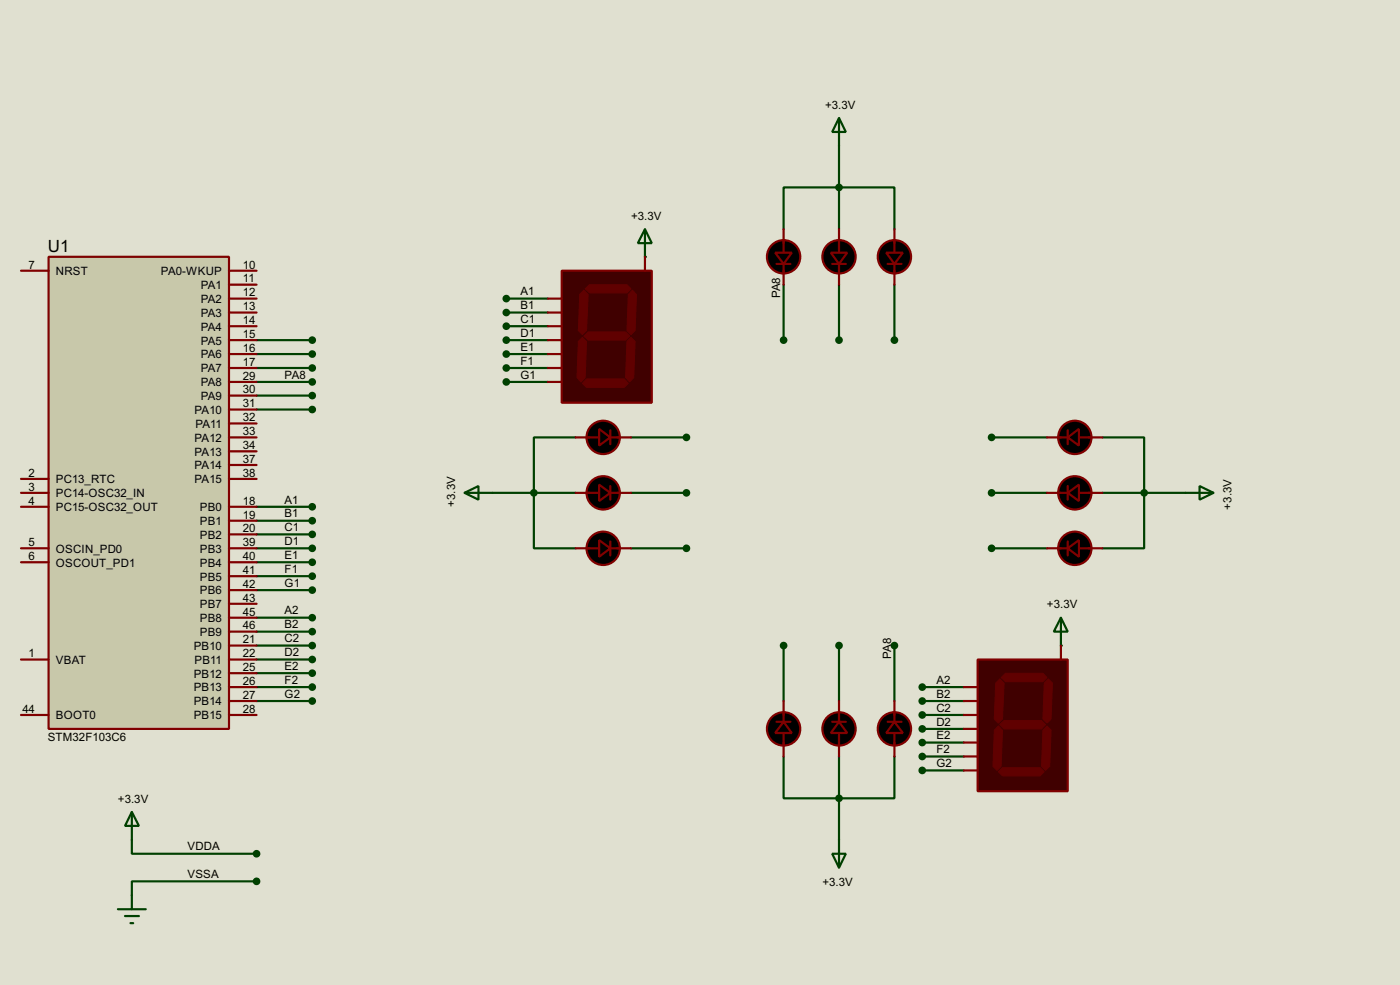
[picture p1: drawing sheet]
<svg xmlns="http://www.w3.org/2000/svg" width="256mm" height="180mm" viewBox="0 0 256 180" stroke-linecap="round" stroke-linejoin="round" font-family="sans-serif">
<path d="M0 0h256.5v180.3h-256.5z" fill="#e0e0d0"/>
<g fill="none" stroke="#004000" stroke-width=".4">
<path d="M153.7 26.7v15.3M143.6 42v-7.7h20.3v7.7M153.7 52.1v10.2M163.9 52.1v10.2M47 62.3h10.2M47 64.8h10.2M47 67.4h10.2M47 72.4h10.2M47 75h10.2M47 92.8h10.2M47 95.3h10.2M47 97.8h10.2"/>
<path d="M90.2 90.2h15.3M105.5 80.1h-7.7v20.3h7.7M115.6 90.2h10.2M115.6 80.1h10.2M181.7 90.2h10.1M181.7 80.1h10.1M202 80.1h7.6v20.3h-7.6M202 90.2h15.2M47 100.4h10.2M47 105.5h10.2M47 108h10.2M47 113.1h10.2"/>
<path d="M47 115.6h10.2M47 118.2h10.2M115.6 100.4h10.2M143.6 118.2v10.1M153.7 118.2v10.1M181.7 100.4h10.1M47 120.7h10.2M47 123.2h10.2M47 125.8h10.2M47 128.3h10.2M143.6 138.5v7.6h20.3v-7.6M153.7 138.5v15.2"/>
<path d="M24.2 153.7v2.6h22.8M47 161.3h-22.8v2.6"/>
</g>
<g fill="#004000">
<circle cx="118.2" cy="47" r=".2"/>
<circle cx="194.4" cy="118.2" r=".2"/>
</g>
<g fill="none" stroke="#004000" stroke-width=".4">
<path d="M153.7 21.6l1.3 2.6h-2.5zM153.7 21.6v5.1M92.8 54.7h7.6M92.8 57.2h7.6M92.8 59.7h7.6M143.6 52.1v10.2M47 69.9h10.2M92.8 62.3h7.6M92.8 64.8h7.6M92.8 69.9h7.6M92.8 67.4h7.6M85.1 90.2l2.6-1.2v2.5z"/>
<path d="M85.1 90.2h5.1M217.2 90.2h5.1M219.8 89l2.5 1.2-2.5 1.3zM47 102.9h10.2M163.9 118.2v10.1M169 125.8h7.6M169 128.3h7.6M169 130.9h7.6M169 133.4h7.6M169 135.9h7.6M169 138.5h7.6M24.2 148.6l1.3 2.6h-2.6z"/>
<path d="M24.2 148.6v5.1M152.5 156.3h2.5l-1.3 2.5zM153.7 153.7v5.1M169 141h7.6M21.6 166.4h5.1M22.9 167.7h2.6M23.9 169h.5M24.2 163.9v2.5"/>
</g>
<g fill="#000" stroke="#800000" stroke-width=".4">
<path d="M142 46.3h3.1l-1.5 2zM152.2 46.3h3l-1.5 2zM162.4 46.3h3l-1.5 2zM109.8 88.7l2 1.5-2 1.5zM109.8 78.5l2 1.6-2 1.5zM195.6 80.1l2.1-1.6v3.1zM195.6 90.2l2.1-1.5v3zM109.8 98.9l2 1.5-2 1.5zM195.6 100.4l2.1-1.5v3zM143.6 132.1l1.5 2.1h-3.1zM153.7 132.1l1.5 2.1h-3zM163.9 132.1l1.5 2.1h-3z"/>
<circle cx="143.5" cy="47" r="3.1"/>
<circle cx="153.7" cy="47" r="3.1"/>
<circle cx="163.8" cy="47" r="3.1"/>
<circle cx="110.5" cy="80.1" r="3.1"/>
<circle cx="110.5" cy="90.2" r="3.1"/>
<circle cx="196.9" cy="90.2" r="3.1"/>
<circle cx="196.9" cy="80.1" r="3.1"/>
<circle cx="110.5" cy="100.4" r="3.1"/>
<circle cx="196.9" cy="100.4" r="3.1"/>
<circle cx="143.5" cy="133.4" r="3.1"/>
<circle cx="153.7" cy="133.4" r="3.1"/>
<circle cx="163.8" cy="133.4" r="3.1"/>
</g>
<g fill="none" stroke="#800000" stroke-width=".4">
<path d="M142.3 48.3h2.5M143.6 42v4.3M143.6 48.3v3.8M152.5 48.3h2.5M153.7 42v4.3M153.7 48.3v3.8M162.6 48.3h2.6M163.9 42v4.3M163.9 48.3v3.8M111.8 78.8v2.5M195.6 78.8v2.5M105.5 80.1h4.3"/>
<path d="M105.5 90.2h4.3M111.8 80.1h3.8M111.8 90.2h3.8M111.8 89v2.5M111.8 99.1v2.6M191.8 80.1h3.8M191.8 90.2h3.8M195.6 89v2.5M195.6 99.1v2.6M197.7 80.1h4.3M197.7 90.2h4.3M105.5 100.4h4.3"/>
<path d="M111.8 100.4h3.8M191.8 100.4h3.8M197.7 100.4h4.3M142.3 132.1h2.5M143.6 128.3v3.8M143.6 134.2v4.3M152.5 132.1h2.5M153.7 128.3v3.8M153.7 134.2v4.3M162.6 132.1h2.6M163.9 128.3v3.8M163.9 134.2v4.3"/>
</g>
<path d="M152.7 47h2M153.2 46.5h1v1.1h-1zM153.7 46v2.1M109.5 90.2h2.1M110 89.7h1.1v1h-1.1zM110.5 89.2v2M195.9 90.2h2M196.4 89.7h1v1h-1zM196.9 89.2v2M152.7 133.4h2M153.2 132.9h1v1h-1zM153.7 132.4v2" fill="none" stroke="#000040" stroke-width=".2"/>
<g fill="#004000" stroke="#004000" stroke-width=".4">
<circle cx="97.8" cy="90.2" r=".5"/>
<circle cx="153.7" cy="34.3" r=".5"/>
<circle cx="209.6" cy="90.2" r=".5"/>
<circle cx="153.7" cy="146.1" r=".5"/>
<circle cx="125.7" cy="80.1" r=".5"/>
<circle cx="125.7" cy="90.2" r=".5"/>
<circle cx="125.7" cy="100.4" r=".5"/>
<circle cx="153.7" cy="62.3" r=".5"/>
<circle cx="163.8" cy="62.3" r=".5"/>
<circle cx="181.6" cy="80.1" r=".5"/>
<circle cx="181.6" cy="90.2" r=".5"/>
<circle cx="181.6" cy="100.4" r=".5"/>
<circle cx="143.5" cy="118.2" r=".5"/>
<circle cx="153.7" cy="118.2" r=".5"/>
<circle cx="57.2" cy="62.3" r=".5"/>
<circle cx="57.2" cy="64.8" r=".5"/>
<circle cx="57.2" cy="67.4" r=".5"/>
<circle cx="57.2" cy="72.4" r=".5"/>
<circle cx="57.2" cy="75" r=".5"/>
<circle cx="47" cy="156.3" r=".5"/>
<circle cx="47" cy="161.3" r=".5"/>
</g>
<path d="M8.9 47h33.1v86.4h-33.1z" fill="#c8c8aa" stroke="#800000" stroke-width=".4"/>
<g fill="none" stroke="#800000" stroke-width=".4">
<path d="M3.9 49.6h5M42 49.6h5M42 54.7h5M42 52.1h5M42 57.2h5M42 59.7h5M42 62.3h5M42 64.8h5M42 67.4h5M42 69.9h5M42 72.4h5M42 75h5"/>
<path d="M42 77.5h5M3.9 92.8h5M3.9 87.7h5M3.9 90.2h5M42 92.8h5M42 95.3h5M42 97.8h5M42 80.1h5M42 82.6h5M42 85.1h5M42 87.7h5M3.9 100.4h5"/>
<path d="M3.9 102.9h5M42 100.4h5M42 102.9h5M42 113.1h5M42 115.6h5M42 118.2h5M42 105.5h5M42 108h5M42 110.5h5M3.9 130.9h5M3.9 120.7h5M42 130.9h5"/>
<path d="M42 120.7h5M42 123.2h5M42 125.8h5M42 128.3h5"/>
</g>
<g fill="#004000" stroke="#004000" stroke-width=".4">
<circle cx="57.2" cy="105.5" r=".5"/>
<circle cx="57.2" cy="108" r=".5"/>
<circle cx="57.2" cy="113.1" r=".5"/>
<circle cx="57.2" cy="115.6" r=".5"/>
<circle cx="57.2" cy="118.2" r=".5"/>
<circle cx="57.2" cy="120.7" r=".5"/>
<circle cx="57.2" cy="123.2" r=".5"/>
<circle cx="57.2" cy="125.8" r=".5"/>
<circle cx="57.2" cy="128.3" r=".5"/>
<circle cx="57.2" cy="92.8" r=".5"/>
<circle cx="57.2" cy="95.3" r=".5"/>
<circle cx="57.2" cy="97.8" r=".5"/>
<circle cx="57.2" cy="100.4" r=".5"/>
</g>
<path d="M118.2 42l1.2 2.5h-2.5zM118.2 42v5" fill="none" stroke="#004000" stroke-width=".4"/>
<path d="M102.9 49.6h16.5v24.1h-16.5z" fill="#400000" stroke="#800000" stroke-width=".4"/>
<g fill="#600000" stroke="#600000" stroke-width=".18">
<path d="M107.2 52.9l.8-.8h6.9l.7 .8-.7 .7h-6.9z" fill-rule="evenodd"/>
<path d="M115.9 53.1l.7 .8-.2 6.6-.8 .8-.7-.8 .2-6.6z" fill-rule="evenodd"/>
<path d="M114.9 62.5l.7-.7 .8 .7-.3 6.6-.7 .8-.8-.8z" fill-rule="evenodd"/>
<path d="M107.5 69.4h6.9l.7 .8-.7 .7h-6.9l-.8-.7z" fill-rule="evenodd"/>
<path d="M106 62.5l.7-.7 .8 .7-.3 6.6-.7 .8-.8-.8z" fill-rule="evenodd"/>
<path d="M107 53.1l.8 .8-.3 6.6-.8 .8-.7-.8 .2-6.6z" fill-rule="evenodd"/>
<path d="M107 61.5l.8-.7h6.8l.8 .7-.8 .8h-6.8z" fill-rule="evenodd"/>
</g>
<path d="M100.4 54.7h2.5M100.4 57.2h2.5M100.4 59.7h2.5M118.2 47v2.6M100.4 62.3h2.5M100.4 64.8h2.5M100.4 67.4h2.5M100.4 69.9h2.5" fill="none" stroke="#800000" stroke-width=".4"/>
<path d="M194.4 113.1l1.2 2.5h-2.5zM194.4 113.1v5.1" fill="none" stroke="#004000" stroke-width=".4"/>
<path d="M179.1 120.7h16.5v24.1h-16.5z" fill="#400000" stroke="#800000" stroke-width=".4"/>
<g fill="#600000" stroke="#600000" stroke-width=".18">
<path d="M183.4 124l.8-.8h6.9l.7 .8-.7 .8h-6.9z" fill-rule="evenodd"/>
<path d="M191.3 125l.8-.7 .7 .7-.2 6.6-.8 .8-.7-.8z" fill-rule="evenodd"/>
<path d="M191.8 132.9l.8 .8-.3 6.6-.7 .7-.8-.7 .3-6.6z" fill-rule="evenodd"/>
<path d="M182.9 141.3l.8-.8h6.9l.7 .8-.7 .7h-6.9z" fill-rule="evenodd"/>
<path d="M182.9 132.9l.8 .8-.3 6.6-.7 .7-.8-.7 .3-6.6z" fill-rule="evenodd"/>
<path d="M182.4 125l.8-.7 .8 .7-.3 6.6-.8 .8-.7-.8z" fill-rule="evenodd"/>
<path d="M183.2 132.6l.8-.7h6.8l.8 .7-.8 .8h-6.8z" fill-rule="evenodd"/>
</g>
<path d="M194.4 118.2v2.5M176.6 125.8h2.5M176.6 128.3h2.5M176.6 130.9h2.5M176.6 133.4h2.5M176.6 135.9h2.5M176.6 138.5h2.5M176.6 141h2.5" fill="none" stroke="#800000" stroke-width=".4"/>
<g fill="#004000" stroke="#004000" stroke-width=".4">
<circle cx="92.7" cy="54.7" r=".5"/>
<circle cx="92.7" cy="57.2" r=".5"/>
<circle cx="92.7" cy="59.7" r=".5"/>
<circle cx="92.7" cy="62.3" r=".5"/>
<circle cx="92.7" cy="64.8" r=".5"/>
<circle cx="92.7" cy="69.9" r=".5"/>
<circle cx="168.9" cy="125.8" r=".5"/>
<circle cx="168.9" cy="128.3" r=".5"/>
<circle cx="168.9" cy="130.9" r=".5"/>
<circle cx="168.9" cy="133.4" r=".5"/>
<circle cx="168.9" cy="135.9" r=".5"/>
<circle cx="168.9" cy="138.5" r=".5"/>
<circle cx="168.9" cy="141" r=".5"/>
<circle cx="92.7" cy="67.4" r=".5"/>
<circle cx="57.2" cy="102.9" r=".5"/>
<circle cx="143.5" cy="62.3" r=".5"/>
<circle cx="163.8" cy="118.2" r=".5"/>
<circle cx="57.2" cy="69.9" r=".5"/>
</g>
<text font-size="3.5" x="8.8" y="46.2">U1</text>
<g font-size="2.4">
<text x="151.2" y="19.9">+3.3V</text>
<text x="115.6" y="40.2">+3.3V</text>
<text x="5.3" y="49.2">7</text>
<text x="10.2" y="50.4">NRST</text>
<text x="29.5" y="50.4">PA0-WKUP</text>
<text x="36.8" y="52.9">PA1</text>
<text x="44.5" y="49.2">10</text>
<text x="44.5" y="51.7">11</text>
<text x="36.8" y="55.4">PA2</text>
<text x="36.8" y="58">PA3</text>
<text x="44.5" y="54.3">12</text>
<text x="44.5" y="56.8">13</text>
<text x="44.5" y="59.3">14</text>
<text x="95.3" y="54">A1</text>
<text x="95.3" y="56.6">B1</text>
<text x="95.3" y="59.1">C1</text>
<text x="143" y="54.6" transform="rotate(-90 143 54.6)">PA8</text>
<text x="36.8" y="60.5">PA4</text>
<text x="36.8" y="63.1">PA5</text>
<text x="36.8" y="65.6">PA6</text>
<text x="44.5" y="61.9">15</text>
<text x="44.5" y="64.4">16</text>
<text x="95.3" y="61.7">D1</text>
<text x="95.3" y="64.2">E1</text>
<text x="36.8" y="68.1">PA7</text>
<text x="36.8" y="70.7">PA8</text>
<text x="44.5" y="67">17</text>
<text x="44.5" y="69.5">29</text>
<text x="44.5" y="72">30</text>
<text x="52.1" y="69.3">PA8</text>
<text x="95.3" y="69.3">G1</text>
<text x="95.3" y="66.7">F1</text>
<text x="35.6" y="75.8">PA10</text>
<text x="36.8" y="73.2">PA9</text>
<text x="44.5" y="74.6">31</text>
<text x="44.5" y="77.1">32</text>
<text x="35.6" y="80.8">PA12</text>
<text x="35.6" y="83.4">PA13</text>
<text x="35.8" y="78.3">PA11</text>
<text x="44.5" y="79.7">33</text>
<text x="44.5" y="82.2">34</text>
<text x="5.3" y="87.3">2</text>
<text x="5.3" y="89.8">3</text>
<text x="10.2" y="88.5">PC13_RTC</text>
<text x="35.6" y="85.9">PA14</text>
<text x="35.6" y="88.5">PA15</text>
<text x="44.5" y="84.7">37</text>
<text x="44.5" y="87.3">38</text>
<text x="5.3" y="92.4">4</text>
<text x="10.2" y="91">PC14-OSC32_IN</text>
<text x="10.2" y="93.6">PC15-OSC32_OUT</text>
<text x="36.6" y="93.6">PB0</text>
<text x="44.5" y="92.4">18</text>
<text x="44.5" y="94.9">19</text>
<text x="52.1" y="92.2">A1</text>
<text x="52.1" y="94.7">B1</text>
<text x="83.4" y="92.8" transform="rotate(-90 83.4 92.8)">+3.3V</text>
<text x="225.6" y="93.3" transform="rotate(-90 225.6 93.3)">+3.3V</text>
<text x="5.3" y="100">5</text>
<text x="10.2" y="101.2">OSCIN_PD0</text>
<text x="36.6" y="96.1">PB1</text>
<text x="36.6" y="98.6">PB2</text>
<text x="36.6" y="101.2">PB3</text>
<text x="44.5" y="97.4">20</text>
<text x="44.5" y="100">39</text>
<text x="52.1" y="97.2">C1</text>
<text x="52.1" y="99.8">D1</text>
<text x="5.3" y="102.5">6</text>
<text x="10.2" y="103.7">OSCOUT_PD1</text>
<text x="36.6" y="103.7">PB4</text>
<text x="36.6" y="106.3">PB5</text>
<text x="44.5" y="102.5">40</text>
<text x="44.5" y="105.1">41</text>
<text x="44.5" y="107.6">42</text>
<text x="52.1" y="104.9">F1</text>
<text x="52.1" y="107.4">G1</text>
<text x="52.1" y="102.3">E1</text>
<text x="36.6" y="113.9">PB8</text>
<text x="36.6" y="108.8">PB6</text>
<text x="36.6" y="111.3">PB7</text>
<text x="44.5" y="112.7">45</text>
<text x="44.5" y="110.1">43</text>
<text x="52.1" y="112.5">A2</text>
<text x="191.8" y="111.3">+3.3V</text>
<text x="35.5" y="119">PB10</text>
<text x="36.6" y="116.4">PB9</text>
<text x="44.5" y="115.2">46</text>
<text x="44.5" y="117.8">21</text>
<text x="52.1" y="115">B2</text>
<text x="52.1" y="117.6">C2</text>
<text x="5.3" y="120.3">1</text>
<text x="10.2" y="121.5">VBAT</text>
<text x="35.5" y="124">PB12</text>
<text x="35.6" y="121.5">PB11</text>
<text x="44.5" y="120.3">22</text>
<text x="44.5" y="122.8">25</text>
<text x="44.5" y="125.4">26</text>
<text x="52.1" y="120.1">D2</text>
<text x="52.1" y="122.6">E2</text>
<text x="52.1" y="125.2">F2</text>
<text x="163.3" y="120.7" transform="rotate(-90 163.3 120.7)">PA8</text>
<text x="171.5" y="125.2">A2</text>
<text x="4.1" y="130.5">44</text>
<text x="10.2" y="131.7">BOOT0</text>
<text x="35.5" y="126.6">PB13</text>
<text x="35.5" y="129.1">PB14</text>
<text x="35.5" y="131.7">PB15</text>
<text x="44.5" y="127.9">27</text>
<text x="44.5" y="130.5">28</text>
<text x="52.1" y="127.7">G2</text>
<text x="171.5" y="127.7">B2</text>
<text x="171.5" y="130.3">C2</text>
<text x="8.7" y="135.6">STM32F103C6</text>
<text x="171.5" y="132.8">D2</text>
<text x="171.5" y="135.3">E2</text>
<text x="171.5" y="137.9">F2</text>
<text x="171.5" y="140.4">G2</text>
<text x="21.6" y="146.9">+3.3V</text>
<text x="34.3" y="155.7">VDDA</text>
<text x="34.3" y="160.7">VSSA</text>
<text x="150.7" y="162.1">+3.3V</text>
</g>
</svg>
